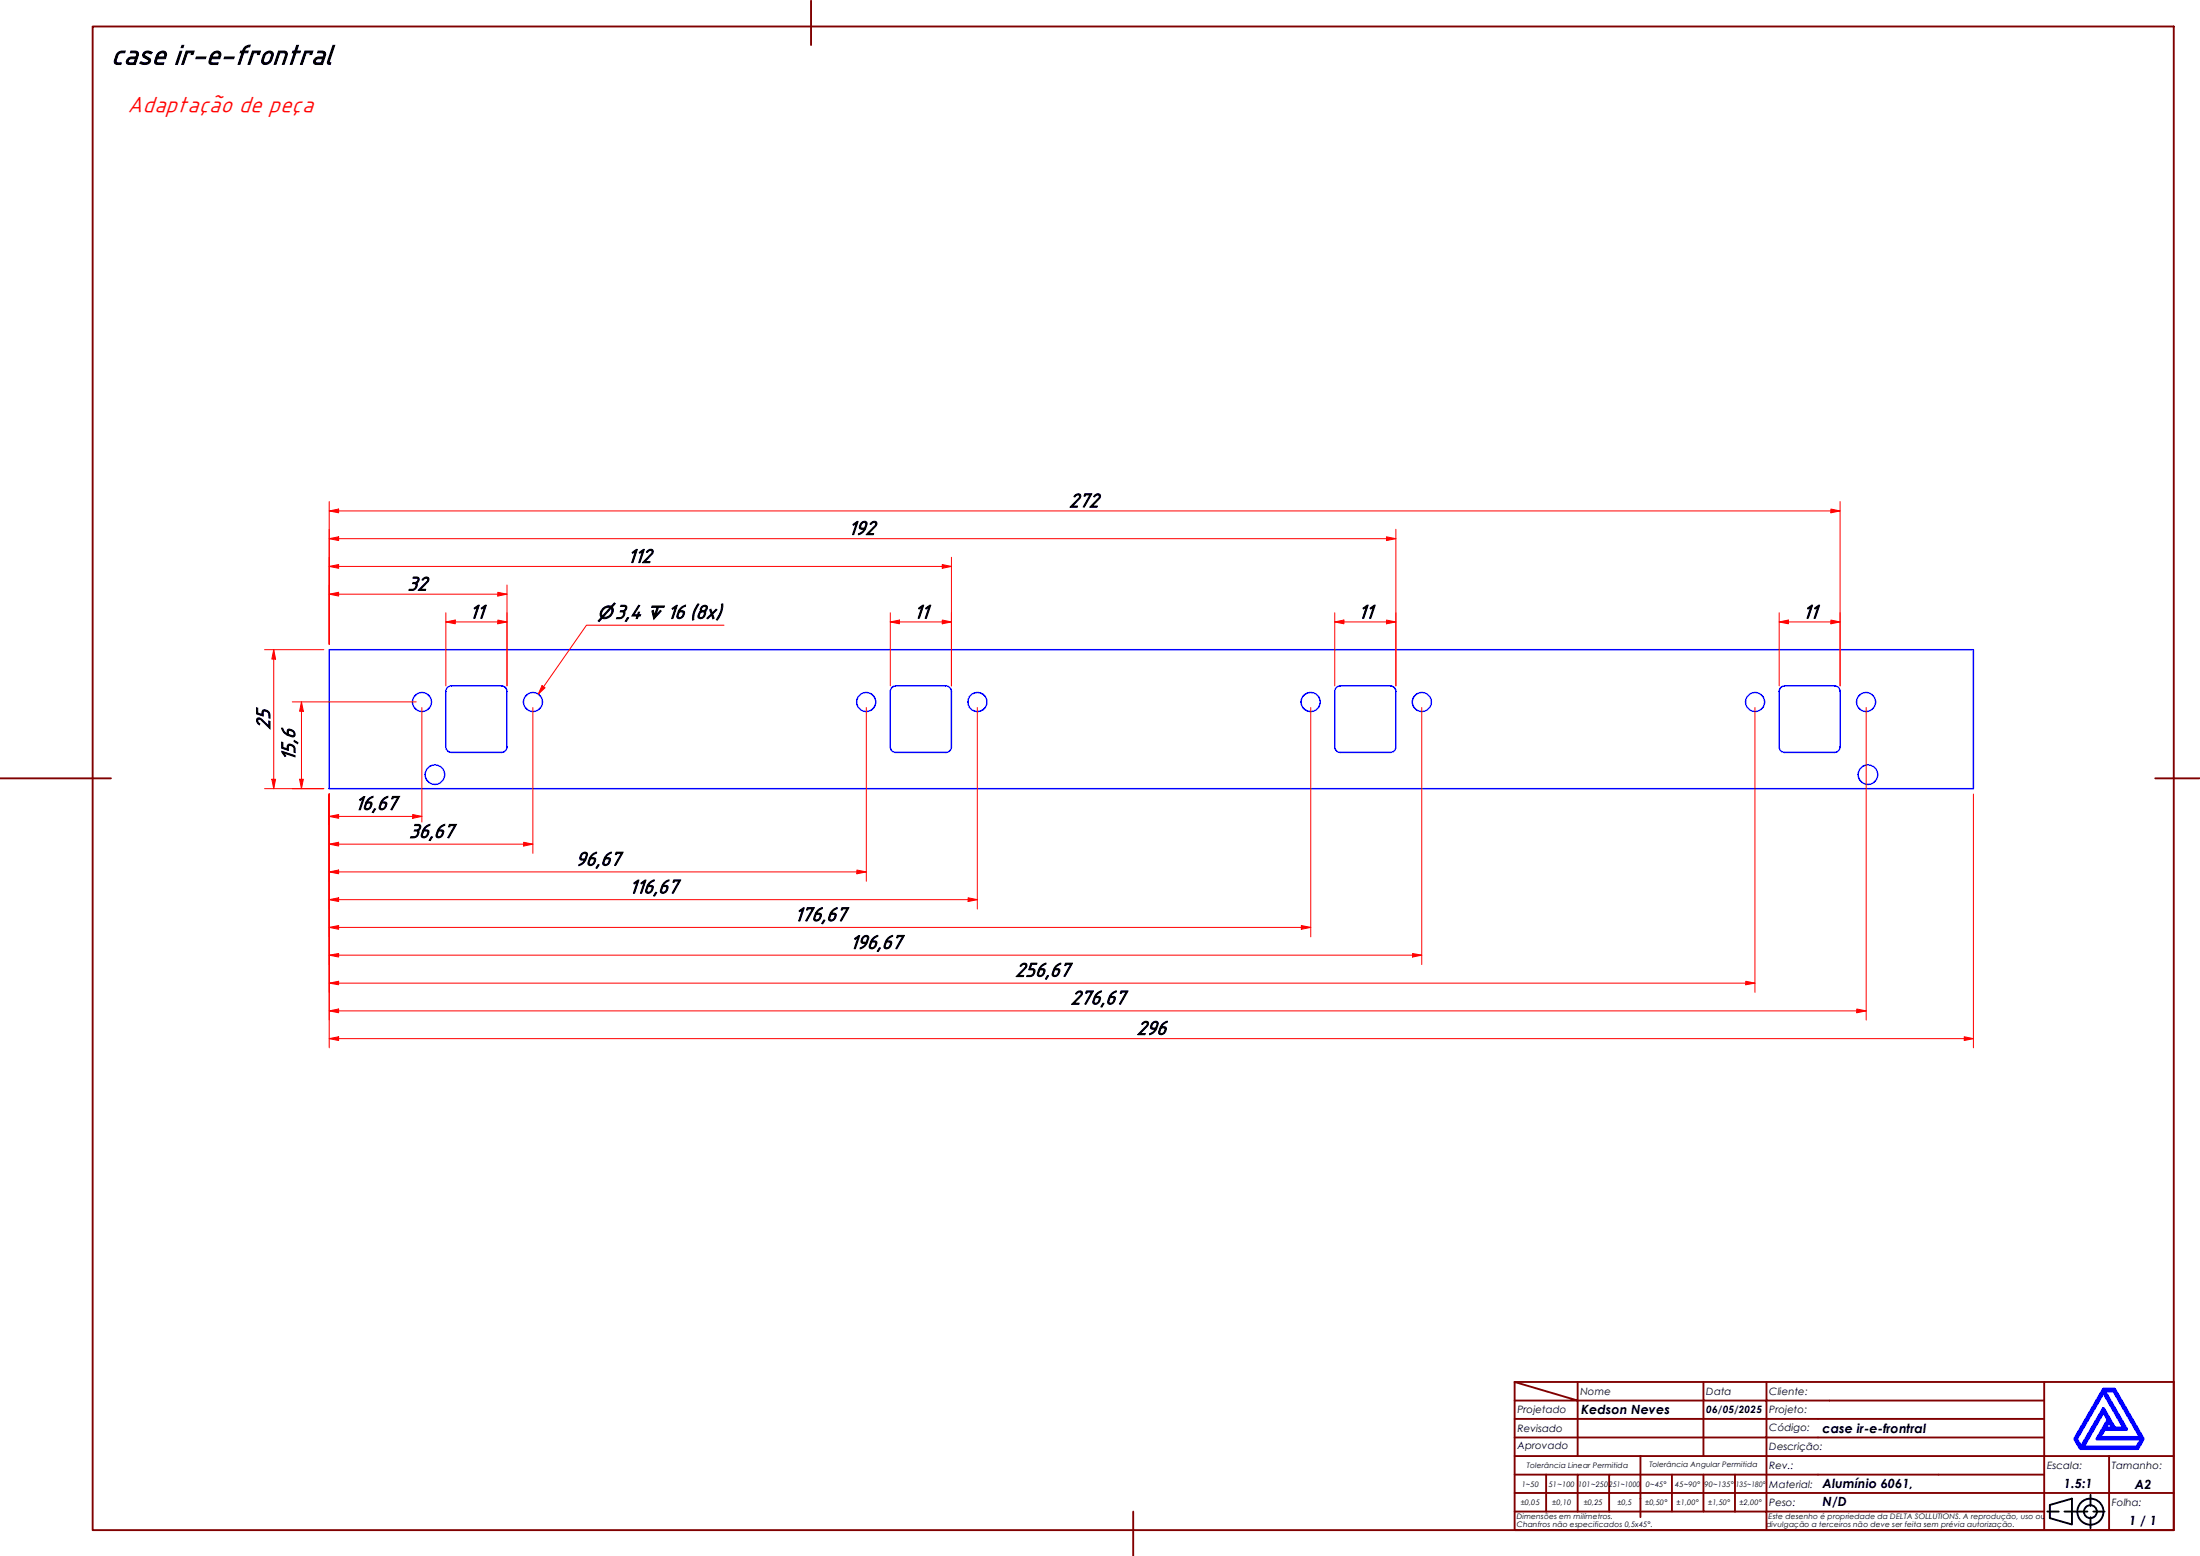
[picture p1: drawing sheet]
<svg xmlns="http://www.w3.org/2000/svg" width="594mm" height="420mm" viewBox="0 0 594 420" stroke-linecap="round" stroke-linejoin="round" font-family="sans-serif">
<!-- layer: Visible (ABNT) -->
<g fill="none" stroke="#00f" stroke-width=".38">
<path d="M88.9 175.4h444v37.6h-444zM120.4 186.7v15a1.49 1.49 0 0 0 1.5 1.5h13.5a1.49 1.49 0 0 0 1.5-1.5v-15M120.4 186.7a1.49 1.49 0 0 1 1.5-1.5h13.5a1.49 1.49 0 0 1 1.5 1.5M240.4 186.7v15a1.49 1.49 0 0 0 1.5 1.5M241.9 185.2a1.49 1.49 0 0 0-1.5 1.5M241.9 185.2h13.5M255.4 185.2a1.49 1.49 0 0 1 1.5 1.5M256.9 186.7v15a1.49 1.49 0 0 1-1.5 1.5M360.4 186.7v15a1.49 1.49 0 0 0 1.5 1.5h13.5a1.49 1.49 0 0 0 1.5-1.5v-15M360.4 186.7a1.49 1.49 0 0 1 1.5-1.5h13.5a1.49 1.49 0 0 1 1.5 1.5M480.4 186.7v15a1.49 1.49 0 0 0 1.5 1.5M481.9 185.2h13.5"/>
<path d="M481.9 185.2a1.49 1.49 0 0 0-1.5 1.5M495.4 185.2a1.49 1.49 0 0 1 1.5 1.5M496.9 186.7v15a1.49 1.49 0 0 1-1.5 1.5M241.9 203.2h13.5M481.9 203.2h13.5"/>
<circle cx="114" cy="189.6" r="2.57"/>
<circle cx="143.9" cy="189.6" r="2.57"/>
<circle cx="233.9" cy="189.6" r="2.57"/>
<circle cx="263.9" cy="189.6" r="2.57"/>
<circle cx="353.9" cy="189.6" r="2.57"/>
<circle cx="384" cy="189.6" r="2.57"/>
<circle cx="473.9" cy="189.6" r="2.57"/>
<circle cx="503.9" cy="189.6" r="2.57"/>
<circle cx="117.4" cy="209.2" r="2.64"/>
<circle cx="504.4" cy="209.2" r="2.64"/>
</g>
<!-- layer: Borda A3/A4 (ABNT) -->
<g fill="none" stroke="#800000" stroke-width=".51">
<path d="M25 7.2h562v406h-562zM219 .2v12M0 210.2h30M582 210.2h12M409 373.2l17 5h-17M409 373.2h178v40h-178zM426 378.2h34v4.9h17M426 378.2v15M426 373.2v5M460 373.2v5h17v4.9M477 373.2v5h75M552 373.2v20h-143"/>
<path d="M409 383.1h51v10.1M409 398.2h17M417.5 398.2v10M434.5 398.2h-8.5v10M443 393.2v16.5M451.5 398.2v10h-42.5M460 398.2v10h8.5M468.5 398.2v10M477 398.2h-42.5v10M477 383.1v5.1h-68M477 398.2v10h75M477 383.1h75"/>
<path d="M477 398.2h75M552 388.2h-75v10M569.5 393.2v9.9h17.5M587 393.2h-35v9.9h17.5v10.1M306 408.2v12M409 403.1h143v10.1M451.5 408.2h8.5M468.5 408.2h8.5v5"/>
</g>
<path d="M568 376l5.5 9.6h-2.5l-3-5.3-6 10.5-1.3-2.3zM568 375.1h3l7.7 13.4-1.4 2.6h-15.5l-1.5-2.6zM568.3 375.6h2.5l7.2 12.6h-11l1.3-2.3h5.9zM568 381.2l1.3 2.1-3 5.2h12l-1.3 2.3h-14.5zM569.5 383.8l1 1.8h-2z" fill="none" stroke="#00f" stroke-width=".83"/>
<!-- layer: 0 -->
<path d="M561.8 391.1h15.5" fill="none" stroke="#000" stroke-width=".27"/>
<g fill="none" stroke="#000" stroke-width=".51">
<path d="M552.8 408.2h3.1M553.5 406.4l6-1.7v6.9l-6-1.7zM557.5 408.2h6.2M564.5 403.6v3M564.5 409.7v3M565.3 408.2h3"/>
<circle cx="564.5" cy="408.2" r="3.5"/>
<circle cx="564.5" cy="408.2" r="1.75"/>
</g>
<path d="M88.9 220.5h2.5" fill="none" stroke="#f00" stroke-width=".27"/>
<path d="M88.9 220.5l2.5-.6v1.1z" fill="#f00"/>
<path d="M88.9 220.5l2.5-.6v1.1zM111.4 220.5h2.5" fill="none" stroke="#f00" stroke-width=".27"/>
<path d="M111.4 219.9l2.5 .6-2.5 .5z" fill="#f00"/>
<path d="M113.9 191.1v30.9M88.9 214.4v8.5M111.4 219.9l2.5 .6-2.5 .5zM88.9 227.9h2.5M91.4 220.5h20" fill="none" stroke="#f00" stroke-width=".27"/>
<path d="M88.9 227.9l2.5-.5v1.1z" fill="#f00"/>
<path d="M88.9 227.9l2.5-.5v1.1zM141.4 227.9h2.5" fill="none" stroke="#f00" stroke-width=".27"/>
<path d="M141.4 227.4l2.5 .5-2.5 .6z" fill="#f00"/>
<path d="M143.9 191.1v39.3M88.9 214.4v16M88.9 235.4h2.5M91.4 227.9h50M141.4 227.4l2.5 .5-2.5 .6z" fill="none" stroke="#f00" stroke-width=".27"/>
<path d="M88.9 235.4l2.5-.5v1z" fill="#f00"/>
<path d="M88.9 235.4l2.5-.5v1zM231.4 235.4h2.5" fill="none" stroke="#f00" stroke-width=".27"/>
<path d="M231.4 234.9l2.5 .5-2.5 .5z" fill="#f00"/>
<path d="M233.9 191.1v46.9M88.9 214.4v23.6M91.4 235.4h140M231.4 234.9l2.5 .5-2.5 .5zM88.9 242.9h2.5" fill="none" stroke="#f00" stroke-width=".27"/>
<path d="M88.9 242.9l2.5-.5v1z" fill="#f00"/>
<path d="M88.9 242.9l2.5-.5v1zM261.4 242.9h2.5" fill="none" stroke="#f00" stroke-width=".27"/>
<path d="M261.4 242.4l2.5 .5-2.5 .5z" fill="#f00"/>
<path d="M263.9 191.1v54.4M88.9 214.4v31.1M88.9 250.4h2.5M91.4 242.9h170M261.4 242.4l2.5 .5-2.5 .5z" fill="none" stroke="#f00" stroke-width=".27"/>
<path d="M88.9 250.4l2.5-.5v1z" fill="#f00"/>
<path d="M88.9 250.4l2.5-.5v1zM351.4 250.4h2.5" fill="none" stroke="#f00" stroke-width=".27"/>
<path d="M351.4 249.9l2.5 .5-2.5 .5z" fill="#f00"/>
<path d="M353.9 191.1v61.9M88.9 214.4v38.6M88.9 257.9h2.5M91.4 250.4h260M351.4 249.9l2.5 .5-2.5 .5z" fill="none" stroke="#f00" stroke-width=".27"/>
<path d="M88.9 257.9l2.5-.4v.9z" fill="#f00"/>
<path d="M88.9 257.9l2.5-.4v.9zM381.4 257.9h2.5" fill="none" stroke="#f00" stroke-width=".27"/>
<path d="M381.4 257.5l2.5 .4-2.5 .5z" fill="#f00"/>
<path d="M383.9 191.1v69.4M88.9 214.4v46.1M91.4 257.9h290M381.4 257.5l2.5 .4-2.5 .5zM88.9 265.5h2.5" fill="none" stroke="#f00" stroke-width=".27"/>
<path d="M88.9 265.5l2.5-.5v.9z" fill="#f00"/>
<path d="M88.9 265.5l2.5-.5v.9zM471.4 265.5h2.5" fill="none" stroke="#f00" stroke-width=".27"/>
<path d="M471.4 265l2.5 .5-2.5 .4z" fill="#f00"/>
<path d="M473.9 191.1v76.8M88.9 214.4v53.5M88.9 273h2.5M91.4 265.5h380M471.4 265l2.5 .5-2.5 .4z" fill="none" stroke="#f00" stroke-width=".27"/>
<path d="M88.9 273l2.5-.5v1z" fill="#f00"/>
<path d="M88.9 273l2.5-.5v1zM501.4 273h2.5" fill="none" stroke="#f00" stroke-width=".27"/>
<path d="M501.4 272.5l2.5 .5-2.5 .5z" fill="#f00"/>
<path d="M81.4 189.5v2.6M503.9 191.1v84.3M88.9 214.4v61M91.4 273h410M501.4 272.5l2.5 .5-2.5 .5z" fill="none" stroke="#f00" stroke-width=".27"/>
<path d="M81.4 189.5l.5 2.6h-1z" fill="#f00"/>
<path d="M81.4 189.5l.5 2.6h-1zM81.4 210.4v2.6" fill="none" stroke="#f00" stroke-width=".27"/>
<path d="M80.9 210.4h1l-.5 2.6z" fill="#f00"/>
<path d="M73.9 175.4v2.6M78.9 189.5h33.5M81.4 192.1v18.3M78.9 213h8.5M80.9 210.4h1l-.5 2.6z" fill="none" stroke="#f00" stroke-width=".27"/>
<path d="M73.9 175.4l.5 2.6h-1z" fill="#f00"/>
<path d="M73.9 175.4l.5 2.6h-1zM73.9 210.4v2.6" fill="none" stroke="#f00" stroke-width=".27"/>
<path d="M73.4 210.4h1l-.5 2.6z" fill="#f00"/>
<path d="M71.4 175.4h16M73.9 178v32.4M120.4 167.9h2.5M71.4 213h16M73.4 210.4h1l-.5 2.6z" fill="none" stroke="#f00" stroke-width=".27"/>
<path d="M120.4 167.9l2.5-.5v1z" fill="#f00"/>
<path d="M120.4 167.9l2.5-.5v1zM134.4 167.9h2.5" fill="none" stroke="#f00" stroke-width=".27"/>
<path d="M134.4 167.4l2.5 .5-2.5 .5z" fill="#f00"/>
<path d="M88.9 160.4h2.5M120.4 165.5v19.7M122.9 167.9h11.5M134.4 167.4l2.5 .5-2.5 .5zM136.9 165.5v19.7" fill="none" stroke="#f00" stroke-width=".27"/>
<path d="M88.9 160.4l2.5-.5v1.1z" fill="#f00"/>
<path d="M88.9 160.4l2.5-.5v1.1zM134.4 160.4h2.5" fill="none" stroke="#f00" stroke-width=".27"/>
<path d="M134.4 159.9l2.5 .5-2.5 .6z" fill="#f00"/>
<path d="M88.9 158v16M88.9 153h2.5M134.4 159.9l2.5 .5-2.5 .6zM136.9 158v27.2M91.4 160.4h43" fill="none" stroke="#f00" stroke-width=".27"/>
<path d="M88.9 153l2.5-.6v1.1z" fill="#f00"/>
<path d="M88.9 153l2.5-.6v1.1zM254.4 153h2.5" fill="none" stroke="#f00" stroke-width=".27"/>
<path d="M254.4 152.4l2.5 .6-2.5 .5z" fill="#f00"/>
<path d="M88.9 150.5v23.5M88.9 145.5h2.5M91.4 153h163M254.4 152.4l2.5 .6-2.5 .5zM256.9 150.5v34.7" fill="none" stroke="#f00" stroke-width=".27"/>
<path d="M88.9 145.5l2.5-.6v1.1z" fill="#f00"/>
<path d="M88.9 145.5l2.5-.6v1.1zM374.4 145.5h2.5" fill="none" stroke="#f00" stroke-width=".27"/>
<path d="M374.4 144.9l2.5 .6-2.5 .5z" fill="#f00"/>
<path d="M88.9 138h2.5M88.9 142.9v31.1M91.4 145.5h283M374.4 144.9l2.5 .6-2.5 .5zM376.9 142.9v42.3" fill="none" stroke="#f00" stroke-width=".27"/>
<path d="M88.9 138l2.5-.5v1z" fill="#f00"/>
<path d="M88.9 138l2.5-.5v1zM494.4 138h2.5" fill="none" stroke="#f00" stroke-width=".27"/>
<path d="M494.4 137.5l2.5 .5-2.5 .5z" fill="#f00"/>
<path d="M88.9 135.4v38.6M91.4 138h403M494.4 137.5l2.5 .5-2.5 .5zM496.9 135.4v49.8M240.4 167.9h2.5" fill="none" stroke="#f00" stroke-width=".27"/>
<path d="M240.4 167.9l2.5-.5v1z" fill="#f00"/>
<path d="M240.4 167.9l2.5-.5v1zM254.4 167.9h2.5" fill="none" stroke="#f00" stroke-width=".27"/>
<path d="M254.4 167.4l2.5 .5-2.5 .5z" fill="#f00"/>
<path d="M240.4 165.5v19.7M242.9 167.9h11.5M254.4 167.4l2.5 .5-2.5 .5zM256.9 165.5v19.7M360.4 167.9h2.5" fill="none" stroke="#f00" stroke-width=".27"/>
<path d="M360.4 167.9l2.5-.5v1z" fill="#f00"/>
<path d="M360.4 167.9l2.5-.5v1zM374.4 167.9h2.5" fill="none" stroke="#f00" stroke-width=".27"/>
<path d="M374.4 167.4l2.5 .5-2.5 .5z" fill="#f00"/>
<path d="M360.4 165.5v19.7M362.9 167.9h11.5M374.4 167.4l2.5 .5-2.5 .5zM376.9 165.5v19.7M480.4 167.9h2.5" fill="none" stroke="#f00" stroke-width=".27"/>
<path d="M480.4 167.9l2.5-.5v1z" fill="#f00"/>
<path d="M480.4 167.9l2.5-.5v1zM494.4 167.9h2.5" fill="none" stroke="#f00" stroke-width=".27"/>
<path d="M494.4 167.4l2.5 .5-2.5 .5z" fill="#f00"/>
<path d="M480.4 165.5v19.7M482.9 167.9h11.5M494.4 167.4l2.5 .5-2.5 .5zM496.9 165.5v19.7M88.9 280.5h2.5" fill="none" stroke="#f00" stroke-width=".27"/>
<path d="M88.9 280.5l2.5-.5v1z" fill="#f00"/>
<path d="M88.9 280.5l2.5-.5v1zM530.4 280.5h2.5" fill="none" stroke="#f00" stroke-width=".27"/>
<path d="M530.4 280l2.5 .5-2.5 .5z" fill="#f00"/>
<path d="M88.9 214.4v68.5M532.9 214.4v68.5M530.4 280l2.5 .5-2.5 .5zM91.4 280.5h439" fill="none" stroke="#f00" stroke-width=".27"/>
<path d="M146.8 185.4l-1.4 2" fill="none" stroke="#f00" stroke-width=".27"/>
<path d="M146.4 185.1l.8 .6-1.8 1.7z" fill="#f00"/>
<path d="M195.5 168.8h-37.1l-11.6 16.6M146.4 185.1l.8 .6-1.8 1.7z" fill="none" stroke="#f00" stroke-width=".27"/>
<text font-size="8.1" x="30" y="17.3">case ir-e-frontral</text>
<text font-size="6.5" fill="#f00" x="34.4" y="30.2">Adaptação de peça</text>
<g font-size="5.6">
<text x="288.7" y="136.9">272</text>
<text x="229" y="144.3">192</text>
<text x="169.4" y="151.9">112</text>
<text x="110" y="159.4">32</text>
<text x="126.7" y="166.9">11</text>
<text x="166.1" y="167">3,4</text>
<text x="180.2" y="167">16 (8x)</text>
<text x="246.8" y="166.9">11</text>
<text x="366.8" y="166.9">11</text>
<text x="486.8" y="166.9">11</text>
<text x="72.8" y="197" transform="rotate(-90 72.8 197)">25</text>
<text x="79.6" y="205.5" transform="rotate(-90 79.6 205.5)">15,6</text>
<text x="95.8" y="218.6">16,67</text>
<text x="110.4" y="226.2">36,67</text>
<text x="155.4" y="233.7">96,67</text>
<text x="169.9" y="241.2">116,67</text>
<text x="214.5" y="248.6">176,67</text>
<text x="229.5" y="256.1">196,67</text>
<text x="274.1" y="263.6">256,67</text>
<text x="289.1" y="271.1">276,67</text>
<text x="307" y="279.3">296</text>
</g>
<g font-size="4.8">
<text x="161.4" y="167">⌀</text>
<text x="174.6" y="167">↧</text>
</g>
<g font-size="3.4">
<text x="427" y="381.9">Kedson Neves</text>
<text x="492.1" y="386.9">case ir-e-frontral</text>
<text x="492.1" y="401.9">Alumínio 6061,</text>
<text x="557.3" y="401.9">1.5:1</text>
<text x="576.5" y="401.9">A2</text>
<text x="492.1" y="406.7">N/D</text>
<text x="575" y="411.7">1 / 1</text>
</g>
<g font-size="2.7">
<text x="426.8" y="376.7">Nome</text>
<text x="460.8" y="376.7">Data</text>
<text x="477.8" y="376.7">Cliente:</text>
<text x="409.8" y="381.4">Projetado</text>
<text x="460.8" y="381.5">06/05/2025</text>
<text x="477.8" y="381.4">Projeto:</text>
<text x="409.8" y="386.7">Revisado</text>
<text x="477.8" y="386.4">Código:</text>
<text x="409.8" y="391.4">Aprovado</text>
<text x="477.8" y="391.5">Descrição:</text>
<text x="477.8" y="401.7">Material:</text>
<text x="477.8" y="396.7">Rev.:</text>
<text x="552.8" y="396.7">Escala:</text>
<text x="570.3" y="396.7">Tamanho:</text>
<text x="477.8" y="406.6">Peso:</text>
<text x="570.3" y="406.7">Folha:</text>
</g>
<g font-size="2">
<text x="410.9" y="401.4">1~50</text>
<text x="412.3" y="396.4">Tolerância Linear Permitida</text>
<text x="418.2" y="401.4">51~100</text>
<text x="426.1" y="401.4">101~250</text>
<text x="434.5" y="401.4">251~1000</text>
<text x="444.4" y="401.4">0~45°</text>
<text x="445.4" y="396.2">Tolerância Angular Permitida</text>
<text x="452.4" y="401.4">45~90°</text>
<text x="460.3" y="401.4">90~135°</text>
<text x="468.7" y="401.4">135~180°</text>
<text x="410.7" y="406.3">±0,05</text>
<text x="419.2" y="406.3">±0,10</text>
<text x="427.7" y="406.3">±0,25</text>
<text x="436.8" y="406.3">±0,5</text>
<text x="444.2" y="406.3">±0,50°</text>
<text x="452.8" y="406.3">±1,00°</text>
<text x="461.3" y="406.3">±1,50°</text>
<text x="469.7" y="406.3">±2,00°</text>
<text x="409.6" y="410.2">Dimensões em milímetros.</text>
<text x="409.6" y="412.3">Chanfros não especificados 0,5x45°.</text>
<text x="477" y="412.3">divulgação a terceiros não deve ser feita sem prévia autorização.</text>
<text x="477.6" y="410.2">Este desenho é propriedade da DELTA SOLLUTIONS. A reprodução, uso ou</text>
</g>
</svg>
